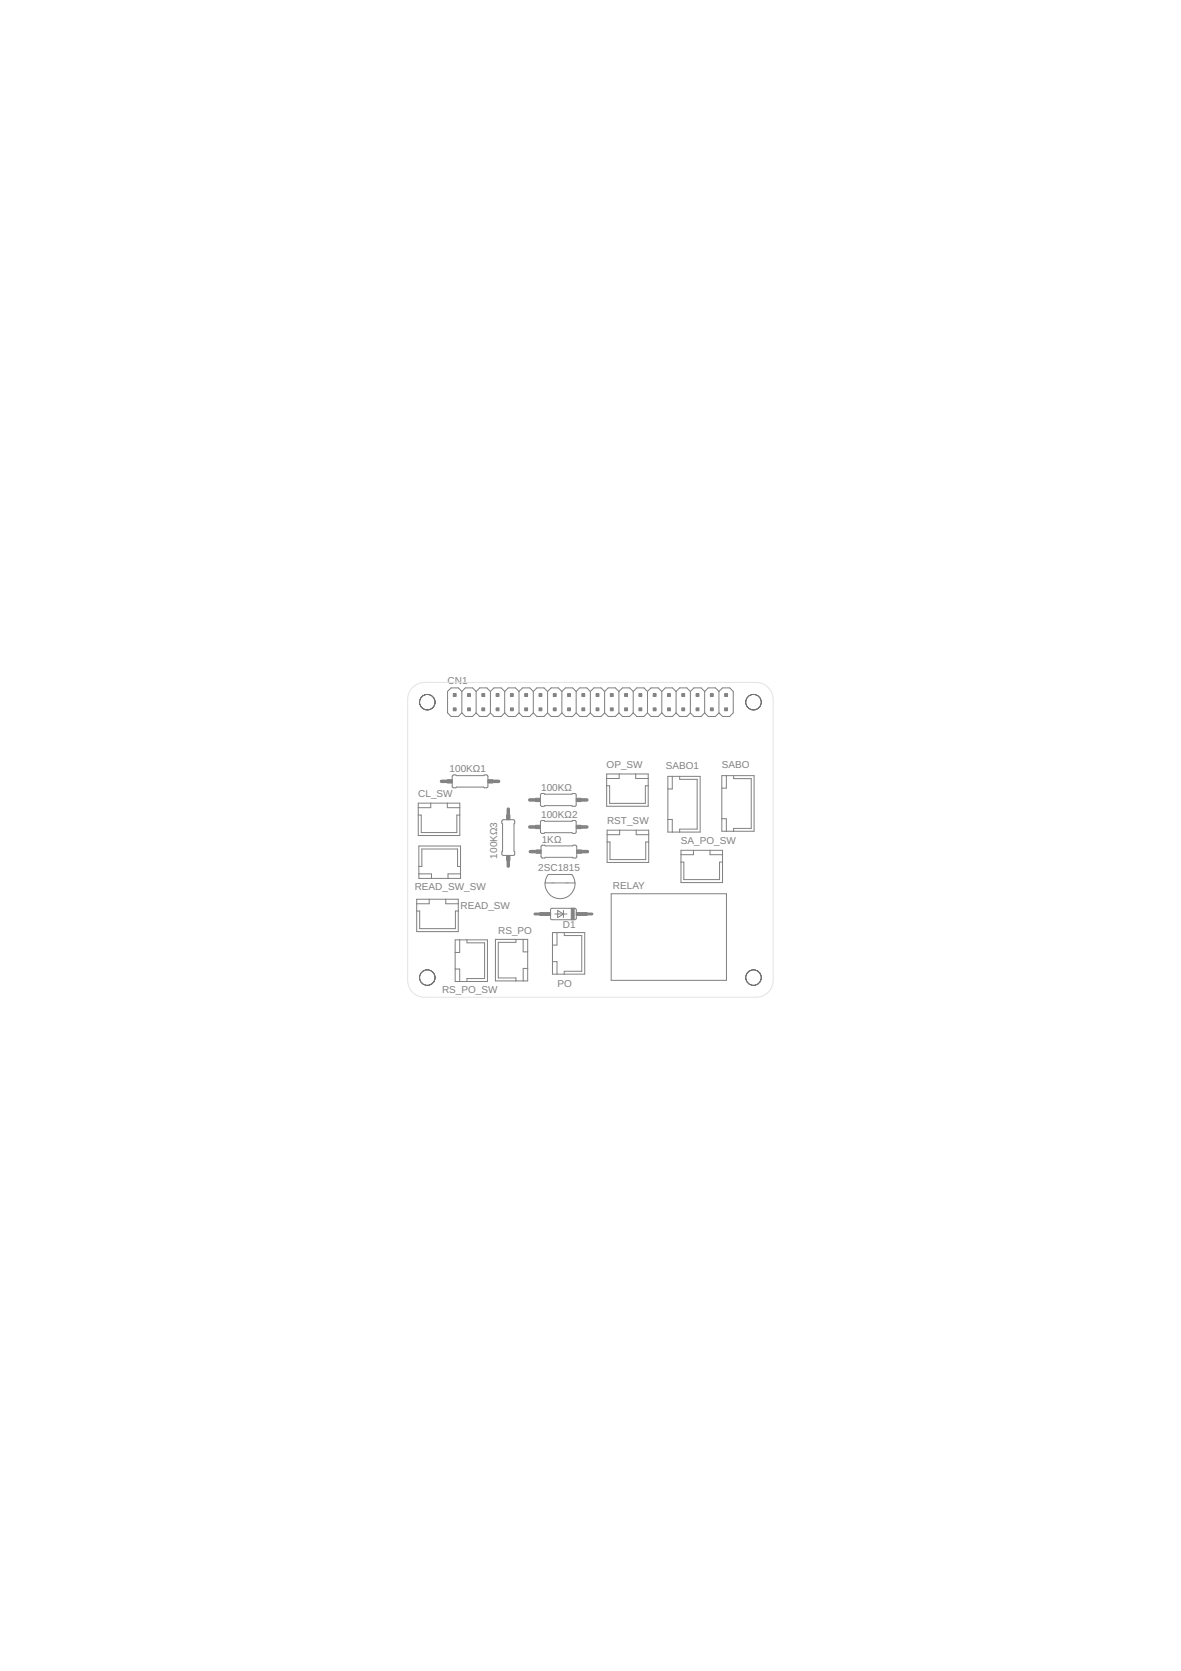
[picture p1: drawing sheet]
<svg xmlns="http://www.w3.org/2000/svg" width="210mm" height="297mm" viewBox="0 0 210 297" stroke-linecap="round" stroke-linejoin="round" font-family="sans-serif">
<g fill="none" stroke="#808080" stroke-width=".18">
<path d="M80.5 137.8h.5l.1 .1h4.9l.1-.1h.5l.1 .2v1.9l-.2 .1h-.4l-.1-.1h-4.9l-.1 .1h-.5l-.1-.2zM82.1 122.9l-.7-.6h-1.2l-.7 .6v3.8l.7 .7h1.2l.7-.7M82.1 126.7l.6 .7h1.3l.6-.7M82.1 122.9l.6-.6h1.3l.6 .6M82.1 122.9v3.8M84.6 126.7l.7 .7h1.2l.7-.7M84.6 122.9l.7-.6h1.2l.7 .6M84.6 122.9v3.8M87.2 126.7l.6 .7h1.3l.6-.7M87.2 122.9l.6-.6h1.3l.6 .6M87.2 122.9v3.8M89.7 126.7l.6 .7h1.3l.6-.7"/>
<path d="M89.7 122.9l.6-.6h1.3l.6 .6M89.7 122.9v3.8M92.2 126.7l.7 .7h1.2l.7-.7M92.2 122.9l.7-.6h1.2l.7 .6M92.2 122.9v3.8M94.8 126.7l.6 .7h1.3l.6-.7M94.8 122.9l.6-.6h1.3l.6 .6M94.8 122.9v3.8M97.3 126.7l.7 .7h1.2l.7-.7M97.3 122.9l.7-.6h1.2l.7 .6M97.3 122.9v3.8M99.9 126.7l.6 .7h1.3l.6-.7"/>
<path d="M99.9 122.9l.6-.6h1.3l.6 .6M99.9 122.9v3.8M102.4 126.7l.6 .7h1.3l.6-.7M102.4 122.9l.6-.6h1.3l.6 .6M102.4 122.9v3.8M104.9 126.7l.7 .7h1.2l.7-.7M104.9 122.9l.7-.6h1.2l.7 .6M104.9 122.9v3.8M107.5 126.7l.6 .7h1.3l.6-.7M107.5 122.9l.6-.6h1.3l.6 .6M107.5 122.9v3.8M107.8 137.6h7.4v5.7h-7.4z"/>
<path d="M107.8 139.7h.6v3.1h6.3v-3.1h.5M110 126.7l.6 .7h1.3l.6-.7M110 122.9l.6-.6h1.3l.6 .6M110 122.9v3.8M110 137.6v.8h-2.2M112.5 126.7l.7 .7h1.2l.7-.7M112.5 122.9l.7-.6h1.2l.7 .6M112.5 122.9v3.8M113 137.6v.8h2.2M115.1 126.7l.6 .7h1.3l.6-.7M115.1 122.9l.6-.6h1.3l.6 .6M115.1 122.9v3.8"/>
<path d="M117.6 126.7l.7 .7h1.2l.7-.7M117.6 122.9l.7-.6h1.2l.7 .6M117.6 122.9v3.8M118.7 138h5.7v9.9h-5.7zM119.5 138v2.3h-.8M120.2 126.7l.6 .7h1.3l.6-.7M120.2 122.9l.6-.6h1.3l.6 .6M120.2 122.9v3.8M120.8 138v.5h3.1v8.9h-3.1v.5M122.7 126.7l.6 .7h1.3l.6-.7M122.7 122.9l.6-.6h1.3l.6 .6M122.7 122.9v3.8"/>
<path d="M125.2 126.7l.7 .7h1.2l.7-.7M125.2 122.9l.7-.6h1.2l.7 .6M125.2 122.9v3.8M127.8 122.9l.6-.6h1.3l.6 .6v3.8l-.6 .7h-1.3l-.6-.7M127.8 122.9v3.8M128.3 137.9h5.7v9.9h-5.7zM129.1 137.9v2.2h-.8M130.4 137.9v.5h3.1v8.9h-3.1v.5M74.1 159.9h7.3v5.7h-7.3zM74.3 142.8h7.4v5.7h-7.4zM74.3 144.9h.6v3.1h6.3v-3.1h.5M74.4 150.4h7.5v5.7h-7.5z"/>
<path d="M74.4 154h.6v-3.1h6.3v3.1h.6M74.4 155.3h2.3v.8M76.3 159.9v.8h-2.2M76.6 142.8v.8h-2.3M79.2 159.9v.8h2.2M79.5 142.8v.8h2.2M81.9 155.3h-2.3v.8M89.3 145.8l1.9-.1 .3 .2v.4l-.1 .2v4.8l.1 .1v.4l-.2 .2-1.8 .1-.3-.2v-.5l.1-.1v-4.8l-.1-.2zM96.1 141.1h.6l.1 .1h4.8l.2-.1h.5l.1 .2v1.9l-.2 .1h-.4l-.2-.1h-4.8l-.1 .1h-.5l-.1-.2zM96.1 145.9l5.5 .1 .2-.1h.5l.1 .2v1.9l-.2 .1h-.4l-.2-.1h-4.8l-.1 .1h-.5l-.1-.2zM96.2 150.3l.6-.1 .1 .2h4.8l.2-.2 .5 .1 .1 .2v1.9l-.2 .1h-.4l-.2-.1h-4.8l-.1 .1h-.5l-.1-.2zM96.9 157a2.66 2.66 0 0 0 2.6 2.8 2.66 2.66 0 0 0 2.7-2.8"/>
<path d="M96.9 157l.2-1 .4-.6h4.1l.5 .9 .1 .7M96.9 157h5.3M107.9 147.6h7.4v5.7h-7.4zM107.9 149.7h.5v3.1h6.4v-3.1h.5M108.6 158.9h20.5v15.4h-20.5zM110.1 147.6v.8h-2.2M113.1 147.6v.8h2.2M118.7 145.7h.8v2.2M121 151.2h7.4v5.7h-7.4zM121 153.2h.5v3.2h6.4v-3.2h.5M123.3 151.2v.7h-2.3M126.2 151.2v.7h2.2"/>
<path d="M128.3 145.5h.8v2.3M74.1 161.9h.5v3.2h6.3v-3.2h.5M80.9 172.3h.8v2.2M80.9 167.1h5.7v7.4h-5.7zM81.7 167.1v2.2h-.8M83 167.1v.5h3.1v6.3h-3.1v.6M88.1 167h5.7v7.4h-5.7zM91.7 167v.5h-3.1v6.3h3.1v.6M93 167v2.2h.8M93.8 172.1h-.8v2.3M97.9 161.5h4.4l.1 .2v1.6l-.2 .2h-4.2l-.1-.3zM98.2 165.8h5.7v7.4h-5.7z"/>
<path d="M98.2 170.9h.8v2.3M98.6 162.5h2.2M99 165.8v2.2h-.8M99.1 161.8l1 .7-1 .6zM100.1 161.8v1.3M100.3 165.8v.5h3.1v6.4h-3.1v.5"/>
</g>
<g fill="#808080" stroke="#808080" stroke-width=".18">
<path d="M102.4 141.9h.9v.6h-.9z"/>
<path d="M95.2 141.9h.9v.6h-.9z"/>
<path d="M79.5 138.6h.9v.6h-.9z"/>
<path d="M86.7 138.6h.9v.6h-.9z"/>
<path d="M102.4 146.7h.9v.6h-.9z"/>
<path d="M95.2 146.7h.9v.6h-.9z"/>
<path d="M90 152.1h.6v.8h-.6z"/>
<path d="M90 144.9h.6v.8h-.6z"/>
<path d="M102.5 151.1h.9v.6h-.9z"/>
<path d="M95.3 151.1h.9v.6h-.9z"/>
<path d="M101.5 161.5h.5v2h-.5z"/>
<path d="M95.9 162.2h2v.5h-2z"/>
<path d="M102.4 162.2h1.9v.5h-1.9z"/>
<path d="M80.6 125.8h.5v.5h-.5z"/>
<path d="M80.6 123.3h.5v.5h-.5z"/>
<path d="M83.1 123.3h.5v.5h-.5z"/>
<path d="M83.1 125.8h.5v.5h-.5z"/>
<path d="M85.6 123.3h.5v.5h-.5z"/>
<path d="M85.6 125.8h.5v.5h-.5z"/>
<path d="M88.2 123.3h.5v.5h-.5z"/>
<path d="M90.7 123.3h.5v.5h-.5z"/>
<path d="M93.3 123.3h.5v.5h-.5z"/>
<path d="M88.2 125.8h.5v.5h-.5z"/>
<path d="M90.7 125.8h.5v.5h-.5z"/>
<path d="M93.3 125.8h.5v.5h-.5z"/>
<path d="M95.8 123.3h.5v.5h-.5z"/>
<path d="M95.8 125.8h.5v.5h-.5z"/>
<path d="M98.3 123.3h.5v.5h-.5z"/>
<path d="M98.3 125.8h.5v.5h-.5z"/>
<path d="M100.9 123.3h.5v.5h-.5z"/>
<path d="M100.9 125.8h.5v.5h-.5z"/>
<path d="M103.4 123.3h.5v.5h-.5z"/>
<path d="M103.4 125.8h.5v.5h-.5z"/>
<path d="M105.9 123.3h.5v.5h-.5z"/>
<path d="M105.9 125.8h.5v.5h-.5z"/>
<path d="M108.5 123.3h.5v.5h-.5z"/>
<path d="M108.5 125.8h.5v.5h-.5z"/>
<path d="M111 123.3h.5v.5h-.5z"/>
<path d="M111 125.8h.5v.5h-.5z"/>
<path d="M113.6 123.3h.5v.5h-.5z"/>
<path d="M113.6 125.8h.5v.5h-.5z"/>
<path d="M116.1 123.3h.5v.5h-.5z"/>
<path d="M116.1 125.8h.5v.5h-.5z"/>
<path d="M118.6 123.3h.5v.5h-.5z"/>
<path d="M118.6 125.8h.5v.5h-.5z"/>
<path d="M121.2 123.3h.5v.5h-.5z"/>
<path d="M121.2 125.8h.5v.5h-.5z"/>
<path d="M123.7 123.3h.5v.5h-.5z"/>
<path d="M123.7 125.8h.5v.5h-.5z"/>
<path d="M126.3 123.3h.5v.5h-.5z"/>
<path d="M126.3 125.8h.5v.5h-.5z"/>
<path d="M128.8 123.3h.5v.5h-.5z"/>
<path d="M128.8 125.8h.5v.5h-.5z"/>
</g>
<path d="M78.5 138.9h1M87.6 138.9h1M90.3 143.8v1M90.3 153v1M94.1 142.2h1.1M94.1 147h1.1M94.3 151.4h1M103.3 142.2h1M103.3 147h1M103.4 151.4h1" fill="none" stroke="#808080" stroke-width=".61"/>
<path d="M95.1 162.5h.8M104.3 162.5h.9" fill="none" stroke="#808080" stroke-width=".51"/>
<g fill="none" stroke="#e3e3e3" stroke-width=".18">
<path d="M73.3 122.2a3.1 3.1 0 0 1 2.2-.9h58.9a3 3 0 0 1 3 3v50a3 3 0 0 1-3 3h-58.9a2.96 2.96 0 0 1-3-3v-50a3 3 0 0 1 .8-2.1z"/>
<circle cx="75.9" cy="124.8" r="1.38"/>
</g>
<circle cx="75.9" cy="124.8" r="1.38" fill="#fff" stroke="#000" stroke-width=".18"/>
<circle cx="133.9" cy="124.8" r="1.38" fill="none" stroke="#e3e3e3" stroke-width=".18"/>
<circle cx="133.9" cy="124.8" r="1.38" fill="#fff" stroke="#000" stroke-width=".18"/>
<circle cx="75.9" cy="173.8" r="1.38" fill="none" stroke="#e3e3e3" stroke-width=".18"/>
<circle cx="75.9" cy="173.8" r="1.38" fill="#fff" stroke="#000" stroke-width=".18"/>
<circle cx="133.9" cy="173.8" r="1.38" fill="none" stroke="#e3e3e3" stroke-width=".18"/>
<circle cx="133.9" cy="173.8" r="1.38" fill="#fff" stroke="#000" stroke-width=".18"/>
<g font-size="1.8" fill="#808080">
<text x="79.5" y="121.6">CN1</text>
<text x="79.9" y="137.3">100KΩ1</text>
<text x="107.8" y="136.4">OP_SW</text>
<text x="118.3" y="136.7">SABO1</text>
<text x="128.3" y="136.6">SABO</text>
<text x="74.3" y="141.6">CL_SW</text>
<text x="96.2" y="140.7">100KΩ</text>
<text x="96.2" y="145.5">100KΩ2</text>
<text x="96.3" y="149.9">1KΩ</text>
<text x="107.9" y="146.4">RST_SW</text>
<text x="121" y="150">SA_PO_SW</text>
<text x="88.3" y="152.6" transform="rotate(-90 88.3 152.6)">100KΩ3</text>
<text x="95.7" y="154.9">2SC1815</text>
<text x="73.7" y="158.3">READ_SW_SW</text>
<text x="81.9" y="161.5">READ_SW</text>
<text x="108.9" y="158.1">RELAY</text>
<text x="88.5" y="166.1">RS_PO</text>
<text x="100" y="165">D1</text>
<text x="78.6" y="176.5">RS_PO_SW</text>
<text x="99.1" y="175.4">PO</text>
</g>
</svg>
